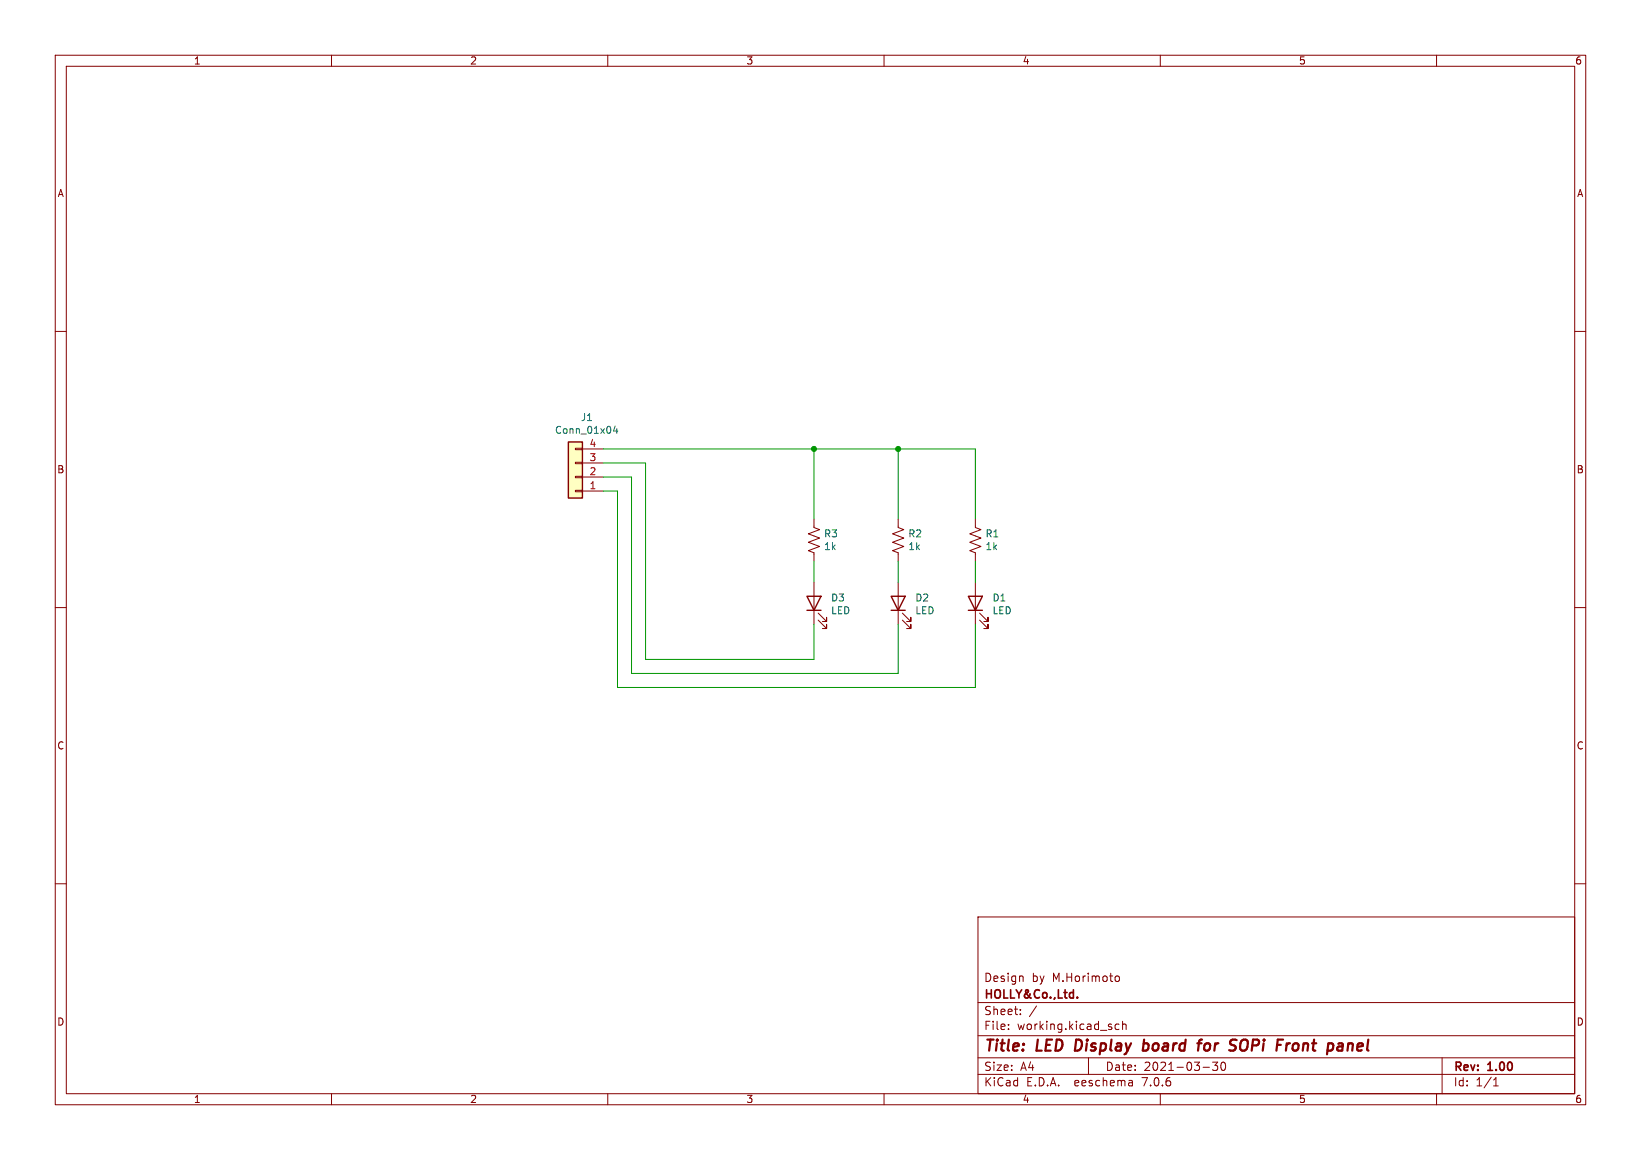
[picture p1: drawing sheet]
(kicad_sch (version 20230121) (generator eeschema)

 (paper "A4")

 (title_block
  (title "LED Display board for SOPi Front panel")
  (date "2021-03-30")
  (rev "1.00")
  (company "HOLLY&Co.,Ltd.")
  (comment 1 "Design by M.Horimoto"))

 (lib_symbols
  (symbol "Connector_Generic:Conn_01x04" (pin_names (offset 1.016) hide) (in_bom yes) (on_board yes)
   (property "Reference" "J" (at 0 5.08 0) (effects (font (size 1.27 1.27))))
   (property "Value" "Conn_01x04" (at 0 -7.62 0) (effects (font (size 1.27 1.27))))
   (property "Footprint" "" (at 0 0 0) (effects (font (size 1.27 1.27)) hide))
   (property "Datasheet" "~" (at 0 0 0) (effects (font (size 1.27 1.27)) hide))
   (symbol "Conn_01x04_1_1"
    (rectangle (start -1.27 -4.953) (end 0 -5.207) (stroke (width 0.1524) (type default)) (fill (type none)))
    (rectangle (start -1.27 -2.413) (end 0 -2.667) (stroke (width 0.1524) (type default)) (fill (type none)))
    (rectangle (start -1.27 0.127) (end 0 -0.127) (stroke (width 0.1524) (type default)) (fill (type none)))
    (rectangle (start -1.27 2.667) (end 0 2.413) (stroke (width 0.1524) (type default)) (fill (type none)))
    (rectangle (start -1.27 3.81) (end 1.27 -6.35) (stroke (width 0.254) (type default)) (fill (type background)))
    (pin passive line (at -5.08 2.54 0) (length 3.81) (name "Pin_1" (effects (font (size 1.27 1.27)))) (number "1" (effects (font (size 1.27 1.27)))))
    (pin passive line (at -5.08 0 0) (length 3.81) (name "Pin_2" (effects (font (size 1.27 1.27)))) (number "2" (effects (font (size 1.27 1.27)))))
    (pin passive line (at -5.08 -2.54 0) (length 3.81) (name "Pin_3" (effects (font (size 1.27 1.27)))) (number "3" (effects (font (size 1.27 1.27)))))
    (pin passive line (at -5.08 -5.08 0) (length 3.81) (name "Pin_4" (effects (font (size 1.27 1.27)))) (number "4" (effects (font (size 1.27 1.27)))))))
  (symbol "Device:LED" (pin_numbers hide) (pin_names (offset 1.016) hide) (in_bom yes) (on_board yes)
   (property "Reference" "D" (at 0 2.54 0) (effects (font (size 1.27 1.27))))
   (property "Value" "LED" (at 0 -2.54 0) (effects (font (size 1.27 1.27))))
   (property "Footprint" "" (at 0 0 0) (effects (font (size 1.27 1.27)) hide))
   (property "Datasheet" "~" (at 0 0 0) (effects (font (size 1.27 1.27)) hide))
   (symbol "LED_0_1"
    (polyline (pts (xy -1.27 -1.27) (xy -1.27 1.27)) (stroke (width 0.254) (type default)) (fill (type none)))
    (polyline (pts (xy -1.27 0) (xy 1.27 0)) (stroke (width 0) (type default)) (fill (type none)))
    (polyline (pts (xy 1.27 -1.27) (xy 1.27 1.27) (xy -1.27 0) (xy 1.27 -1.27)) (stroke (width 0.254) (type default)) (fill (type none)))
    (polyline (pts (xy -3.048 -0.762) (xy -4.572 -2.286) (xy -3.81 -2.286) (xy -4.572 -2.286) (xy -4.572 -1.524)) (stroke (width 0) (type default)) (fill (type none)))
    (polyline (pts (xy -1.778 -0.762) (xy -3.302 -2.286) (xy -2.54 -2.286) (xy -3.302 -2.286) (xy -3.302 -1.524)) (stroke (width 0) (type default)) (fill (type none))))
   (symbol "LED_1_1"
    (pin passive line (at -3.81 0 0) (length 2.54) (name "K" (effects (font (size 1.27 1.27)))) (number "1" (effects (font (size 1.27 1.27)))))
    (pin passive line (at 3.81 0 180) (length 2.54) (name "A" (effects (font (size 1.27 1.27)))) (number "2" (effects (font (size 1.27 1.27)))))))
  (symbol "Device:R_US" (pin_numbers hide) (pin_names (offset 0)) (in_bom yes) (on_board yes)
   (property "Reference" "R" (at 2.54 0 90) (effects (font (size 1.27 1.27))))
   (property "Value" "R_US" (at -2.54 0 90) (effects (font (size 1.27 1.27))))
   (property "Footprint" "" (at 1.016 -0.254 90) (effects (font (size 1.27 1.27)) hide))
   (property "Datasheet" "~" (at 0 0 0) (effects (font (size 1.27 1.27)) hide))
   (symbol "R_US_0_1"
    (polyline (pts (xy 0 -2.286) (xy 0 -2.54)) (stroke (width 0) (type default)) (fill (type none)))
    (polyline (pts (xy 0 2.286) (xy 0 2.54)) (stroke (width 0) (type default)) (fill (type none)))
    (polyline (pts (xy 0 -0.762) (xy 1.016 -1.143) (xy 0 -1.524) (xy -1.016 -1.905) (xy 0 -2.286)) (stroke (width 0) (type default)) (fill (type none)))
    (polyline (pts (xy 0 0.762) (xy 1.016 0.381) (xy 0 0) (xy -1.016 -0.381) (xy 0 -0.762)) (stroke (width 0) (type default)) (fill (type none)))
    (polyline (pts (xy 0 2.286) (xy 1.016 1.905) (xy 0 1.524) (xy -1.016 1.143) (xy 0 0.762)) (stroke (width 0) (type default)) (fill (type none))))
   (symbol "R_US_1_1"
    (pin passive line (at 0 3.81 270) (length 1.27) (name "~" (effects (font (size 1.27 1.27)))) (number "1" (effects (font (size 1.27 1.27)))))
    (pin passive line (at 0 -3.81 90) (length 1.27) (name "~" (effects (font (size 1.27 1.27)))) (number "2" (effects (font (size 1.27 1.27))))))))

 (junction (at 147.32 81.28) (diameter 0) (color 0 0 0 0))
 (junction (at 162.56 81.28) (diameter 0) (color 0 0 0 0))

 (wire (pts (xy 111.76 124.46) (xy 176.53 124.46)) (stroke (width 0) (type default)))
 (wire (pts (xy 162.56 101.6) (xy 162.56 105.41)) (stroke (width 0) (type default)))
 (wire (pts (xy 147.32 81.28) (xy 162.56 81.28)) (stroke (width 0) (type default)))
 (wire (pts (xy 109.22 83.82) (xy 116.84 83.82)) (stroke (width 0) (type default)))
 (wire (pts (xy 109.22 86.36) (xy 114.3 86.36)) (stroke (width 0) (type default)))
 (wire (pts (xy 116.84 83.82) (xy 116.84 119.38)) (stroke (width 0) (type default)))
 (wire (pts (xy 147.32 101.6) (xy 147.32 105.41)) (stroke (width 0) (type default)))
 (wire (pts (xy 176.53 124.46) (xy 176.53 113.03)) (stroke (width 0) (type default)))
 (wire (pts (xy 162.56 93.98) (xy 162.56 81.28)) (stroke (width 0) (type default)))
 (wire (pts (xy 116.84 119.38) (xy 147.32 119.38)) (stroke (width 0) (type default)))
 (wire (pts (xy 114.3 86.36) (xy 114.3 121.92)) (stroke (width 0) (type default)))
 (wire (pts (xy 111.76 88.9) (xy 111.76 124.46)) (stroke (width 0) (type default)))
 (wire (pts (xy 147.32 119.38) (xy 147.32 113.03)) (stroke (width 0) (type default)))
 (wire (pts (xy 162.56 81.28) (xy 176.53 81.28)) (stroke (width 0) (type default)))
 (wire (pts (xy 176.53 93.98) (xy 176.53 81.28)) (stroke (width 0) (type default)))
 (wire (pts (xy 114.3 121.92) (xy 162.56 121.92)) (stroke (width 0) (type default)))
 (wire (pts (xy 176.53 101.6) (xy 176.53 105.41)) (stroke (width 0) (type default)))
 (wire (pts (xy 109.22 88.9) (xy 111.76 88.9)) (stroke (width 0) (type default)))
 (wire (pts (xy 109.22 81.28) (xy 147.32 81.28)) (stroke (width 0) (type default)))
 (wire (pts (xy 147.32 93.98) (xy 147.32 81.28)) (stroke (width 0) (type default)))
 (wire (pts (xy 162.56 121.92) (xy 162.56 113.03)) (stroke (width 0) (type default)))

 (symbol (lib_id "Connector_Generic:Conn_01x04") (at 104.14 86.36 180) (unit 1) (in_bom yes) (on_board yes) (dnp no)
  (property "Reference" "J1" (at 106.2228 75.565 0) (effects (font (size 1.27 1.27))))
  (property "Value" "Conn_01x04" (at 106.2228 77.8764 0) (effects (font (size 1.27 1.27))))
  (property "Footprint" "Connectors_JST:JST_XH_B4B-XH-A_1x04_P2.50mm_Vertical" (at 104.14 86.36 0) (effects (font (size 1.27 1.27)) hide))
  (property "Datasheet" "~" (at 104.14 86.36 0) (effects (font (size 1.27 1.27)) hide)) (pin "1") (pin "2") (pin "3") (pin "4"))

 (symbol (lib_id "Device:LED") (at 147.32 109.22 90) (unit 1) (in_bom yes) (on_board yes) (dnp no)
  (property "Reference" "D3" (at 150.3172 108.2294 90) (effects (font (size 1.27 1.27)) (justify right)))
  (property "Value" "LED" (at 150.3172 110.5408 90) (effects (font (size 1.27 1.27)) (justify right)))
  (property "Footprint" "LED_THT:LED_D3.0mm" (at 147.32 109.22 0) (effects (font (size 1.27 1.27)) hide))
  (property "Datasheet" "~" (at 147.32 109.22 0) (effects (font (size 1.27 1.27)) hide)) (pin "1") (pin "2"))

 (symbol (lib_id "Device:LED") (at 162.56 109.22 90) (unit 1) (in_bom yes) (on_board yes) (dnp no)
  (property "Reference" "D2" (at 165.5572 108.2294 90) (effects (font (size 1.27 1.27)) (justify right)))
  (property "Value" "LED" (at 165.5572 110.5408 90) (effects (font (size 1.27 1.27)) (justify right)))
  (property "Footprint" "LED_THT:LED_D3.0mm" (at 162.56 109.22 0) (effects (font (size 1.27 1.27)) hide))
  (property "Datasheet" "~" (at 162.56 109.22 0) (effects (font (size 1.27 1.27)) hide)) (pin "1") (pin "2"))

 (symbol (lib_id "Device:LED") (at 176.53 109.22 90) (unit 1) (in_bom yes) (on_board yes) (dnp no)
  (property "Reference" "D1" (at 179.5272 108.2294 90) (effects (font (size 1.27 1.27)) (justify right)))
  (property "Value" "LED" (at 179.5272 110.5408 90) (effects (font (size 1.27 1.27)) (justify right)))
  (property "Footprint" "LED_THT:LED_D3.0mm" (at 176.53 109.22 0) (effects (font (size 1.27 1.27)) hide))
  (property "Datasheet" "~" (at 176.53 109.22 0) (effects (font (size 1.27 1.27)) hide)) (pin "1") (pin "2"))

 (symbol (lib_id "Device:R_US") (at 147.32 97.79 0) (unit 1) (in_bom yes) (on_board yes) (dnp no)
  (property "Reference" "R3" (at 149.0472 96.6216 0) (effects (font (size 1.27 1.27)) (justify left)))
  (property "Value" "1k" (at 149.0472 98.933 0) (effects (font (size 1.27 1.27)) (justify left)))
  (property "Footprint" "Resistor_THT:R_Axial_DIN0207_L6.3mm_D2.5mm_P7.62mm_Horizontal" (at 148.336 98.044 90) (effects (font (size 1.27 1.27)) hide))
  (property "Datasheet" "~" (at 147.32 97.79 0) (effects (font (size 1.27 1.27)) hide)) (pin "1") (pin "2"))

 (symbol (lib_id "Device:R_US") (at 162.56 97.79 0) (unit 1) (in_bom yes) (on_board yes) (dnp no)
  (property "Reference" "R2" (at 164.2872 96.6216 0) (effects (font (size 1.27 1.27)) (justify left)))
  (property "Value" "1k" (at 164.2872 98.933 0) (effects (font (size 1.27 1.27)) (justify left)))
  (property "Footprint" "Resistor_THT:R_Axial_DIN0207_L6.3mm_D2.5mm_P7.62mm_Horizontal" (at 163.576 98.044 90) (effects (font (size 1.27 1.27)) hide))
  (property "Datasheet" "~" (at 162.56 97.79 0) (effects (font (size 1.27 1.27)) hide)) (pin "1") (pin "2"))

 (symbol (lib_id "Device:R_US") (at 176.53 97.79 0) (unit 1) (in_bom yes) (on_board yes) (dnp no)
  (property "Reference" "R1" (at 178.2572 96.6216 0) (effects (font (size 1.27 1.27)) (justify left)))
  (property "Value" "1k" (at 178.2572 98.933 0) (effects (font (size 1.27 1.27)) (justify left)))
  (property "Footprint" "Resistor_THT:R_Axial_DIN0207_L6.3mm_D2.5mm_P7.62mm_Horizontal" (at 177.546 98.044 90) (effects (font (size 1.27 1.27)) hide))
  (property "Datasheet" "~" (at 176.53 97.79 0) (effects (font (size 1.27 1.27)) hide)) (pin "1") (pin "2"))

 (sheet_instances (path "" (page "1"))))
